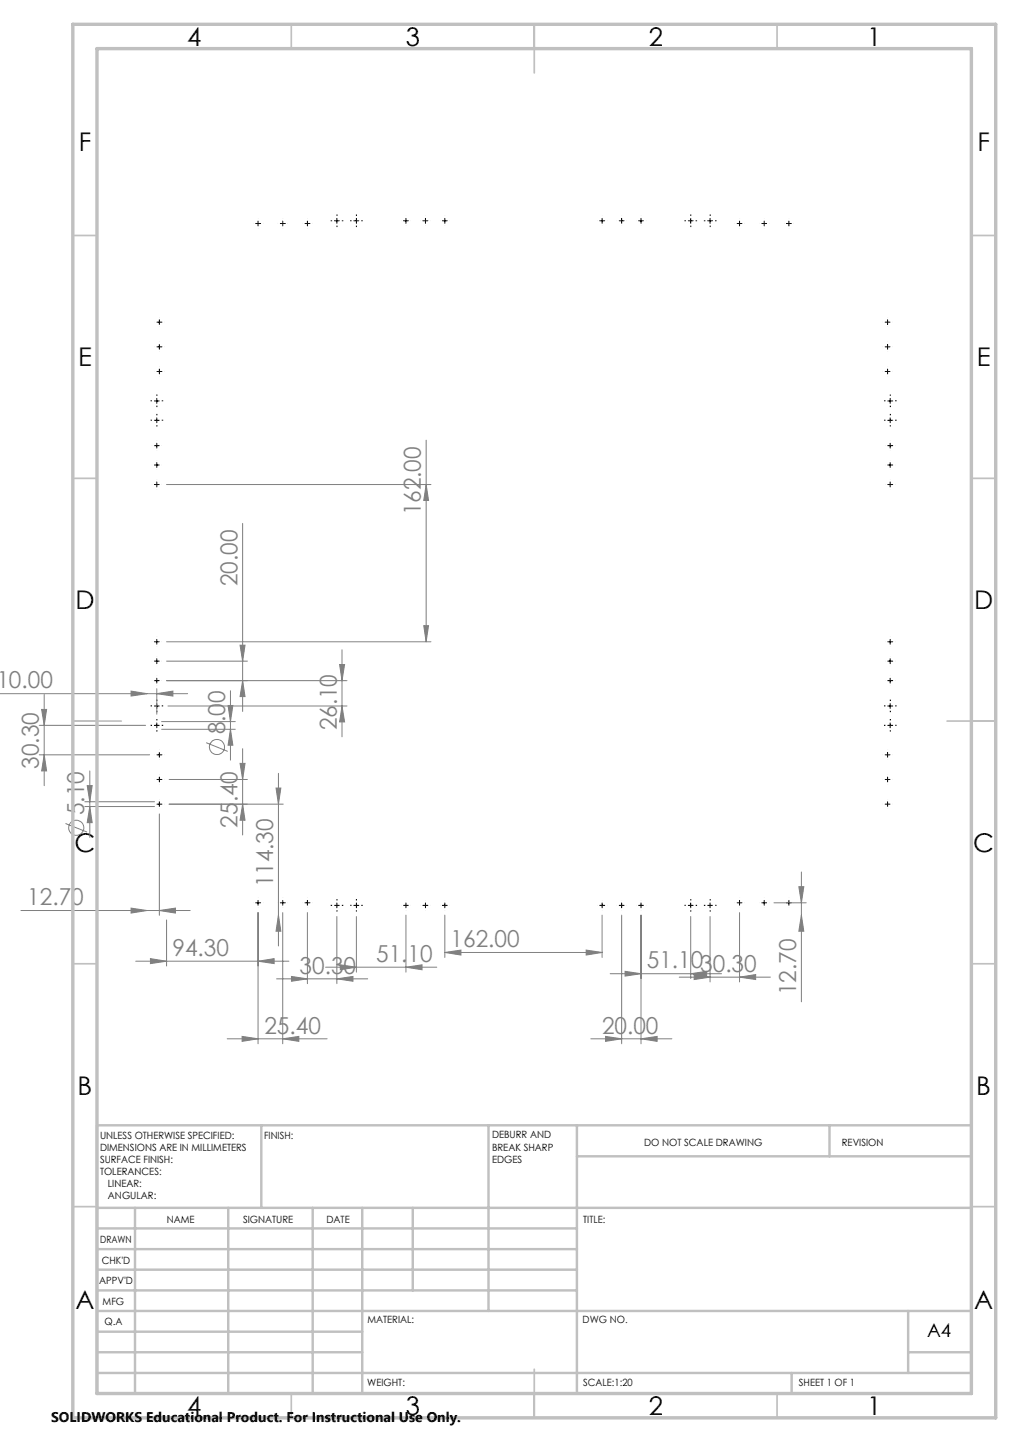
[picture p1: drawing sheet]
<svg xmlns="http://www.w3.org/2000/svg" width="210mm" height="297mm" viewBox="0 0 210 297" stroke-linecap="round" stroke-linejoin="round" font-family="sans-serif">
<g fill="none" stroke="#808080" stroke-width=".21">
<path d="M34.3 99.8h54.4M87.7 99.8l.5 3.3h-1zM87.7 90.7v41.5M50 107.8v38.7M34.3 136.2h16.6M34.3 132.2h54.4M49.4 132.9h1l-.4 3.3zM69.9 136.9h1l-.5 3.3zM70.4 133.8v18M87.2 128.9h1l-.5 3.3zM-.1 142.9h38.7M8.1 155.5h22.7"/>
<path d="M8.1 149.4h21.9M8.6 146.1h1l-.5 3.3zM9.1 155.5l.5 3.3h-1zM9.1 143v18.8M18.5 158.8v13.7M27 142.3l3.3 .6-3.3 .5zM32.3 142.9l3.3-.6v1.1zM32.3 141.8v5.3M33.3 148.6h15.1M33.3 150.2h15.1M34.6 145.4h36.8M42.4 153l4.5 1.8"/>
<path d="M47 145.3h.9l-.5 3.3zM47.4 142.3v14.3M47.4 150.2l.5 3.3h-.9zM49.4 157.2h1l-.4 3.3zM50 140.2l.4 3.3h-1zM50 154.2v17.8M57.3 159.3v35.5M70.4 145.4l.5 3.3h-1zM71.4 140.2h-37.1M13.5 169.6l4.4 1.8M17.5 165.1h14.3M17.5 166.1h14.3"/>
<path d="M18 161.8h1l-.5 3.3zM18.5 166.1l.5 3.3h-1zM32.8 167.6v20.9M34.8 165.6h23.5M34.8 160.5h16.1M50 165.6l.4 3.3h-1zM56.8 162.3h1l-.5 3.3zM165 179.6v26.7M4.3 187.5h34.9M27 187l3.3 .5-3.3 .6zM27.9 198h31.6M31 197.4l3.3 .6-3.3 .5z"/>
<path d="M32.8 187.5l3.3-.5v1.1zM34.3 189.5v9.5M53.1 198l3.3-.6v1.1zM53.1 188v27M57.3 188.5l.5 3.3h-1zM58.2 188v27M63.3 188v14.6M67 199.2h22.9M69.4 188.8v13.8M70.1 198.7l3.3 .5-3.3 .5zM73.4 188.8v11.4M83.6 199.2l3.3-.5v1z"/>
<path d="M83.6 188.5v11.7M91.6 196.2l3.3-.5v1zM91.6 188.5v8.7M91.6 196.2h32.4M120.7 195.7l3.3 .5-3.3 .5zM124 188.5v8.7M128 188.5v26.5M132 188.5v26.5M142.2 188.8v12.7M146.2 188.8v13.4M152.3 188v14.2M159.3 185.9h6.7"/>
<path d="M164.5 182.6h1l-.5 3.3zM165 188.5l.5 3.3h-1zM46.8 214h20.5M49.8 213.5l3.3 .5-3.3 .5zM56.9 201.6h18.8M58.2 214l3.3-.5v1zM60 201.1l3.3 .5-3.3 .5zM69.4 201.6l3.3-.5v1zM121.6 214h16.7M124.7 213.5l3.3 .5-3.3 .5zM125.6 200.6h23M128.7 200.1l3.3 .5-3.3 .4z"/>
<path d="M132 214l3.3-.5v1zM139.8 201.3h18.8M142.2 200.6l3.3-.5v.9zM142.9 200.7l3.3 .6-3.3 .5zM152.3 201.3l3.3-.6v1.1z"/>
<circle cx="44.7" cy="153.9" r="1.56"/>
<circle cx="15.7" cy="170.5" r="1.55"/>
</g>
<g fill="none" stroke="#000" stroke-width=".21" stroke-dasharray="15.2 1.3 1.3 1.3" stroke-linecap="butt">
<path d="M52.2 46h-.1M68.4 45.5h-.3M69.4 44.5v-.3M69.4 46.5v.3M70.4 45.5h.3M72.4 45.5h-.3M73.4 44.5v-.3M73.4 46.5v.3M74.4 45.5h.3M141.2 45.5h-.3M142.2 44.5v-.3M142.2 46.5v.3"/>
<path d="M143.2 45.5h.3M145.2 45.5h-.3M146.2 44.5v-.3M146.2 46.5v.3M147.2 45.5h.3M156.4 46h-.1M181.8 66.3h-.1M181.8 71.4h-.1M181.8 76.5h-.1M31.3 82.5h-.3M31.3 86.5h-.3M32.3 81.5v-.3"/>
<path d="M32.3 83.5v.3M32.3 85.5v-.3M32.3 87.5v.3M33.3 82.5h.3M33.3 86.5h.3M182.3 82.5h-.3M182.3 86.5h-.3M183.3 81.5v-.3M183.3 83.5v.3M183.3 85.5v-.3M183.3 87.5v.3M184.3 82.5h.3"/>
<path d="M184.3 86.5h.3M31.3 149.4h-.3M31.3 145.4h-.3M32.3 148.4v-.3M32.3 150.4v.3M32.3 144.4v-.3M32.3 146.4v.3M32.8 156.4v.1M33.3 149.4h.3M33.3 145.4h.3M181.8 155.4h-.1M182.3 145.4h-.3"/>
<path d="M182.3 149.4h-.3M182.8 156.4v.1M183.3 144.4v-.3M183.3 146.4v.3M183.3 148.4v-.3M183.3 150.4v.3M184.3 145.4h.3M184.3 149.4h.3M181.8 160.5h-.1M181.8 165.6h-.1M52.2 185.9h-.1M68.4 186.5h-.3"/>
<path d="M69.4 185.5v-.3M69.4 187.5v.3M70.4 186.5h.3M72.4 186.5h-.3M73.4 185.5v-.3M73.4 187.5v.3M74.4 186.5h.3M141.2 186.5h-.3M142.2 185.5v-.3M142.2 187.5v.3M143.2 186.5h.3M145.2 186.5h-.3"/>
<path d="M146.2 185.5v-.3M146.2 187.5v.3M147.2 186.5h.3M156.4 185.9h-.1"/>
</g>
<g fill="none" stroke="#000" stroke-width=".21">
<path d="M52.6 46h1.1M53.1 45.5v1M57.7 46h1M58.2 45.5v1M62.8 46h1M63.3 45.5v1M68.9 45.5h.9M69.4 45v1M72.8 45.5h1.1M73.4 45v1M83.1 45.5h1M83.6 45v1"/>
<path d="M87.1 45.5h1M87.6 45v1M91.1 45.5h1M91.6 45v1M123.5 45.5h1M124 45v1M127.5 45.5h1M128 45v1M131.5 45.5h1M132 45v1M141.7 45.5h1M142.2 45v1"/>
<path d="M145.7 45.5h1M146.2 45v1M151.8 46h1M152.3 45.5v1M156.8 46h1M157.3 45.5v1M161.9 46h1M162.4 45.5v1M32.3 66.4h1M32.3 71.4h1M32.3 76.5h1M32.8 65.9v.9"/>
<path d="M32.8 70.9v1M32.8 76v1M182.2 66.4h1M182.2 71.4h1M182.2 76.5h1M182.7 65.9v.9M182.7 70.9v1M182.7 76v1M31.8 82.6h1M31.8 86.6h1M31.8 99.8h1M31.8 95.8h1"/>
<path d="M31.8 91.8h1M32.3 82.1v1M32.3 86.1v1M32.3 91.3v1M32.3 95.3v1M32.3 99.3v1M182.8 82.6h1M182.8 86.6h1M182.8 99.8h1M182.8 95.8h1M182.8 91.8h1M183.3 82.1v1"/>
<path d="M183.3 86.1v1M183.3 91.3v1M183.3 95.3v1M183.3 99.3v1M31.8 136.2h1M31.8 132.2h1M32.3 131.7v1M32.3 135.7v1M32.3 139.7v1M182.8 136.2h1M182.8 132.2h1M183.3 131.7v1"/>
<path d="M183.3 135.7v1M183.3 139.7v1M31.8 140.2h1M31.8 145.4h1M31.8 149.4h1M32.3 144.9v1M32.3 148.9v1M32.3 155.5h1M32.8 155v1M182.2 155.5h1M182.7 155v1M182.8 140.2h1"/>
<path d="M182.8 145.4h1M182.8 149.4h1M183.3 144.9v1M183.3 148.9v1M32.3 160.5h1M32.3 165.6h1M32.8 160.1v.9M32.8 165.1v1M182.2 160.5h1M182.2 165.6h1M182.7 160.1v.9M182.7 165.1v1"/>
<path d="M52.6 185.9h1.1M53.1 185.5v.9M57.7 185.9h1M58.2 185.5v.9M62.8 185.9h1M63.3 185.5v.9M68.9 186.5h.9M69.4 186v1M72.8 186.5h1.1M73.4 186v1M83.1 186.5h1M83.6 186v1"/>
<path d="M87.1 186.5h1M87.6 186v1M91.1 186.5h1M91.6 186v1M123.5 186.5h1M124 186v1M127.5 186.5h1M128 186v1M131.5 186.5h1M132 186v1M141.7 186.5h1M142.2 186v1"/>
<path d="M145.7 186.5h1M146.2 186v1M151.8 185.9h1M152.3 185.5v.9M156.8 185.9h1M157.3 185.5v.9M161.9 185.9h1M162.4 185.5v.9"/>
</g>
<g fill="none" stroke="#c0c0c0" stroke-width=".35">
<path d="M60 5v5M110 5v10M160 5v5M15 48.5h5M200 48.5h5M15 98.5h5M200 98.5h5M15 148.5h10M195 148.5h10M15 198.5h5M200 198.5h5M15 248.5h5"/>
<path d="M200 248.5h5M60 287v5M110 282v10M160 287v5"/>
</g>
<g fill="none" stroke="#c0c0c0" stroke-width=".5">
<path d="M53.8 231.8v17M100.6 231.8v38.2M118.8 231.8v55.2M118.8 238.2h81.2M170.8 231.8v6.4M200 231.8h-180v55.2M20 248.8h180M20 257.3h98.8M20 253h98.8M27.8 248.8v38.2M47 248.8v38.2M64.4 248.8v38.2"/>
<path d="M74.6 248.8v38.2M85 248.8v17M20 265.8h98.8M20 261.5h98.8M20 278.5h54.6M20 274.3h54.6M20 270h180M187 278.5h13M187 270v12.8M20 282.8h180M163 282.8v4.2"/>
</g>
<path d="M15 5h190v287h-190zM20 10h180v277h-180z" fill="none" stroke="#c0c0c0" stroke-width=".7"/>
<g fill="#808080">
<path d="M32.8 187.5l3.3-.5v1.1zM27 187l3.3 .5-3.3 .6zM32.3 142.9l3.3-.6v1.1zM27 142.3l3.3 .6-3.3 .5zM53.1 198l3.3-.6v1.1zM31 197.4l3.3 .6-3.3 .5zM58.2 214l3.3-.5v1zM49.8 213.5l3.3 .5-3.3 .5zM69.4 201.6l3.3-.5v1zM60 201.1l3.3 .5-3.3 .5zM120.7 195.7l3.3 .5-3.3 .5zM91.6 196.2l3.3-.5v1z"/>
<path d="M70.1 198.7l3.3 .5-3.3 .5zM83.6 199.2l3.3-.5v1zM128.7 200.1l3.3 .5-3.3 .4zM142.2 200.6l3.3-.5v.9zM124.7 213.5l3.3 .5-3.3 .5zM132 214l3.3-.5v1zM142.9 200.7l3.3 .6-3.3 .5zM152.3 201.3l3.3-.6v1.1z"/>
<path d="M9.1 155.5l.5 3.3h-1zM8.6 146.1h1l-.5 3.3zM50 165.6l.4 3.3h-1zM49.4 157.2h1l-.4 3.3zM70.4 145.4l.5 3.3h-1zM69.9 136.9h1l-.5 3.3zM87.2 128.9h1l-.5 3.3zM87.7 99.8l.5 3.3h-1z"/>
<path d="M18 161.8h1l-.5 3.3zM18.5 166.1l.5 3.3h-1zM47 145.3h.9l-.5 3.3zM47.4 150.2l.5 3.3h-.9zM56.8 162.3h1l-.5 3.3zM57.3 188.5l.5 3.3h-1zM49.4 132.9h1l-.4 3.3zM50 140.2l.4 3.3h-1zM164.5 182.6h1l-.5 3.3zM165 188.5l.5 3.3h-1z"/>
</g>
<g font-size="5.3">
<text x="38.5" y="9.5">4</text>
<text x="83.5" y="9.5">3</text>
<text x="133.6" y="9.5">2</text>
<text x="178.6" y="9.5">1</text>
<text x="16.2" y="31.2">F</text>
<text x="201.2" y="31.2">F</text>
<text x="16.1" y="75.4">E</text>
<text x="201.1" y="75.4">E</text>
<text x="15.5" y="125.4">D</text>
<text x="200.5" y="125.4">D</text>
<text x="15.4" y="175.5">C</text>
<text x="200.4" y="175.5">C</text>
<text x="16" y="225.5">B</text>
<text x="201" y="225.5">B</text>
<text x="15.5" y="269.7">A</text>
<text x="200.5" y="269.7">A</text>
<text x="38.5" y="291.4">4</text>
<text x="83.5" y="291.4">3</text>
<text x="133.6" y="291.4">2</text>
<text x="178.6" y="291.4">1</text>
</g>
<g font-size="4.8" fill="#808080">
<text x="86.7" y="106.2" transform="rotate(-90 86.7 106.2)">162.00</text>
<text x="48.9" y="120.7" transform="rotate(-90 48.9 120.7)">20.00</text>
<text x="-.7" y="141.8">10.00</text>
<text x="46.3" y="151.3" transform="rotate(-90 46.3 151.3)">8.00</text>
<text x="69.4" y="150.5" transform="rotate(-90 69.4 150.5)">26.10</text>
<text x="8" y="158.4" transform="rotate(-90 8 158.4)">30.30</text>
<text x="17.4" y="167.9" transform="rotate(-90 17.4 167.9)">5.10</text>
<text x="48.9" y="170.5" transform="rotate(-90 48.9 170.5)">25.40</text>
<text x="56.3" y="182.8" transform="rotate(-90 56.3 182.8)">114.30</text>
<text x="5.6" y="186.4">12.70</text>
<text x="35.5" y="196.9">94.30</text>
<text x="92.8" y="195.1">162.00</text>
<text x="61.7" y="200.5">30.30</text>
<text x="77.4" y="198.1">51.10</text>
<text x="133.2" y="199.5">51.1030.30</text>
<text x="163.9" y="205" transform="rotate(-90 163.9 205)">12.70</text>
<text x="54.4" y="212.9">25.40</text>
<text x="123.9" y="212.9">20.00</text>
</g>
<text font-size="3.9" x="190.9" y="275.5">A4</text>
<text font-size="2.9" x="10.5" y="292.9">SOLIDWORKS Educational Product. For Instructional Use Only.</text>
<g font-size="2.1">
<text x="20.6" y="234.6">UNLESS OTHERWISE SPECIFIED:</text>
<text x="20.6" y="237.1">DIMENSIONS ARE IN MILLIMETERS</text>
<text x="20.6" y="239.5">SURFACE FINISH:</text>
<text x="54.4" y="234.5">FINISH:</text>
<text x="101.3" y="234.5">DEBURR AND</text>
<text x="101.3" y="237">BREAK SHARP</text>
<text x="101.3" y="239.5">EDGES</text>
<text x="132.6" y="235.9">DO NOT SCALE DRAWING</text>
<text x="173.3" y="236.1">REVISION</text>
<text x="20.6" y="242">TOLERANCES:</text>
<text x="22.2" y="244.5">LINEAR:</text>
<text x="22.2" y="247">ANGULAR:</text>
<text x="34.3" y="252">NAME</text>
<text x="50" y="251.9">SIGNATURE</text>
<text x="67.2" y="251.9">DATE</text>
<text x="120.1" y="251.9">TITLE:</text>
<text x="20.6" y="256.1">DRAWN</text>
<text x="20.9" y="260.3">CHK'D</text>
<text x="20.4" y="264.4">APPV'D</text>
<text x="21.1" y="268.8">MFG</text>
<text x="21.5" y="273">Q.A</text>
<text x="75.6" y="272.5">MATERIAL:</text>
<text x="120" y="272.5">DWG NO.</text>
<text x="75.6" y="285.5">WEIGHT:</text>
<text x="120.1" y="285.6">SCALE:1:20</text>
<text x="164.5" y="285.6">SHEET 1 OF 1</text>
</g>
</svg>
